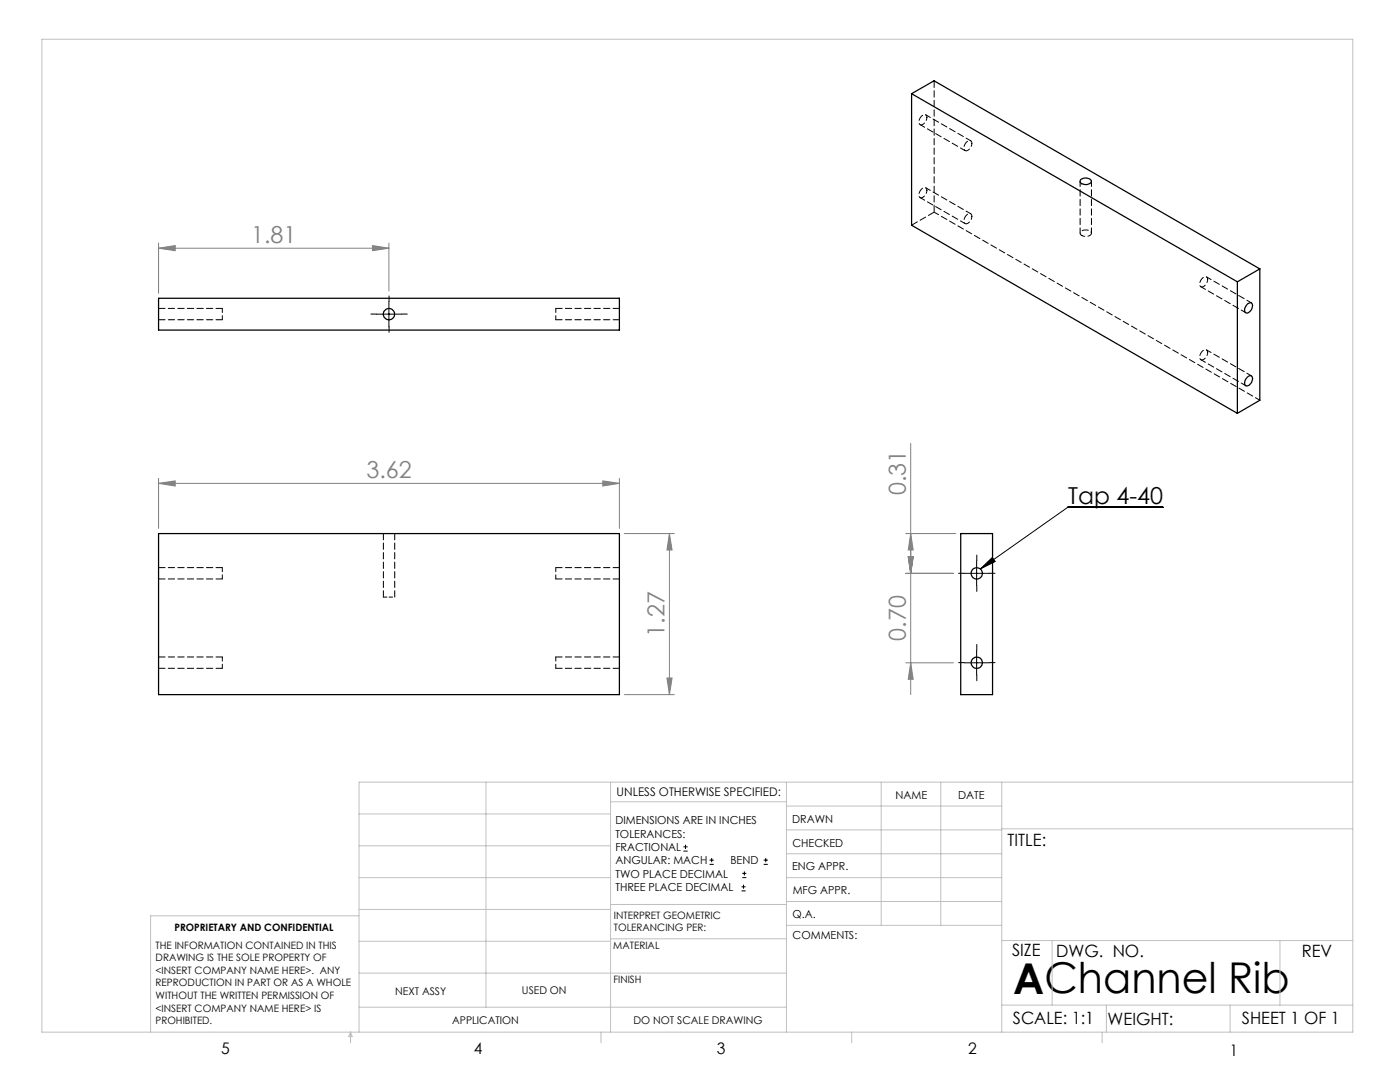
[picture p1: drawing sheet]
<svg xmlns="http://www.w3.org/2000/svg" width="279mm" height="216mm" viewBox="0 0 279 216" stroke-linecap="round" stroke-linejoin="round" font-family="sans-serif">
<g fill="none" stroke="#000" stroke-width=".2">
<path d="M75.1 62.7h5M77.6 60.2v5M192.4 114.4h5M194.9 111.9v5M195.7 113.5l2.3-2.3 .6 .8zM232.1 101.2h-19l-17.4 12.3M192.4 132.3h5M194.9 129.8v4.9M136.4 169.8h.8M136.4 169h.8M136.8 168.6v.8M141.6 172.5h.9"/>
<path d="M141.6 171.6h.9M142 171.2v.8M148 177.8h.8M148 177h.8M148.1 175.1h.8M148.1 174.3h.8M148.4 176.5v.8M148.6 173.9v.8M152.4 172.5h.8M152.4 171.6h.8M152.8 171.2v.8"/>
</g>
<g fill="none" stroke="#808080" stroke-width=".2">
<path d="M31.6 49.5l3.4-.5v1zM31.6 48.5v10M31.6 49.5h46M74.3 49l3.3 .5-3.3 .5zM77.6 48.5v9.6M31.6 96.4l3.4-.4v1zM31.6 95.5v9.9M31.6 96.4h92M120.3 96l3.3 .4-3.3 .6zM123.6 95.5v9.9M181.8 88.5v50.1M124.6 106.5h10"/>
<path d="M133.6 106.5l.5 3.2h-1zM133.6 106.5v32.1M180.8 106.5h9.9M180.8 114.4h9.5M181.3 111.1h.9l-.4 3.3zM181.8 106.5l.4 3.2h-.9zM124.6 138.6h10M133.1 135.3h1l-.5 3.3zM180.8 132.3h9.5M181.8 132.3l.4 3.2h-.9z"/>
</g>
<path d="M75.1 62.7h-1.1M77.6 60.2v-1.2M77.6 65.2v1.1M80.1 62.7h1.2M192.4 114.4h-1.1M194.9 111.9v-1.1M194.9 116.9v1.1M197.4 114.4h1.2M192.4 132.2h-1.1M194.9 129.7v-1.1M194.9 134.7v1.2M197.4 132.2h1.2" fill="none" stroke="#000" stroke-width=".2" stroke-dasharray="15.2 1.3 1.3 1.3"/>
<g fill="none" stroke="#c0c0c0" stroke-width=".2">
<path d="M8.4 7.8h261.6v198.2h-261.6zM97 156.1v44.9M121.8 156.1v49.9M121.8 160h35.2M157 156.1v49.9M175.9 156.1v28.5M187.7 156.1v28.5M199.9 156.1v49.9M270 156.1h-198.4v49.9M71.6 175.1h50.2M71.6 168.8h50.2M71.6 162.4h50.2"/>
<path d="M157 170.4h42.9M157 165.6h42.9M157 160.8h42.9M157 175.1h42.9M157 179.9h42.9M199.9 165.4h70.1M71.6 194.2h85.4M71.6 187.8h50.2M71.6 181.5h50.2M71.6 182.7h-41.5v23.3M121.8 187.3h35.2M121.8 180.5h35.2"/>
<path d="M157 184.6h42.9M199.9 187.7h70.1M210 187.7v12.9M255.4 187.7v12.9M70 206v2.1M70 206l.3 .8h-.7zM71.6 201h85.4M119.9 206v2.1M170 206v2.1M199.9 200.6h70.1M220 206v2.1M220.8 200.6v5.4"/>
<path d="M245.5 200.6v5.4"/>
</g>
<path d="M195.7 113.5l2.3-2.3 .6 .8z" fill="#000"/>
<g fill="#808080">
<path d="M74.3 49l3.3 .5-3.3 .5zM31.6 49.5l3.4-.5v1z"/>
<path d="M31.6 96.4l3.4-.4v1zM120.3 96l3.3 .4-3.3 .6z"/>
<path d="M133.6 106.5l.5 3.2h-1zM133.1 135.3h1l-.5 3.3zM181.8 106.5l.4 3.2h-.9zM181.3 111.1h.9l-.4 3.3zM181.3 111.1h.9l-.4 3.3zM181.8 132.3l.4 3.2h-.9z"/>
</g>
<g fill="none" stroke="#000" stroke-width=".25">
<path d="M181.9 18.7l65 37.5M181.9 18.7l4.5-2.6 65 37.6M181.9 18.7v26.2l65 37.6M215.7 35.9a1.37 1.37 0 0 1 2.1 .3 1.34 1.34 0 0 1-2.3 0zM31.6 59.5h92v6.4h-92zM246.9 56.2v26.3M251.4 53.7l-4.5 2.5M251.4 53.7v26.2l-4.5 2.6M248.8 60.8l.2-.2a.55 .55 0 0 1 .8-.1 .55 .55 0 0 1 .1 .7 1.38 1.38 0 0 1-1.2 1.2 1.13 1.13 0 0 1 .1-1.6zM248.8 75.4a.63 .63 0 0 1 1-.4 .63 .63 0 0 1 .1 1 .99 .99 0 0 1-1.4 .9l-.1-.8zM31.6 106.5h92v32.1h-92zM191.7 106.5h6.4v32.1h-6.4z"/>
<circle cx="77.6" cy="62.7" r="1.12"/>
<circle cx="194.9" cy="114.4" r="1.14"/>
<circle cx="194.9" cy="132.2" r="1.13"/>
</g>
<path d="M185 23.4a.58 .58 0 0 0-.5-.6 .58 .58 0 0 0-.7 .4 1.11 1.11 0 0 0-.1 1.7 1.38 1.38 0 0 0 1.3-1.5M185 38a.58 .58 0 0 0-.5-.6 .58 .58 0 0 0-.7 .4 1.11 1.11 0 0 0-.1 1.6 1.38 1.38 0 0 0 1.3-1.4M194 28.6a.58 .58 0 0 0-.5-.6 .58 .58 0 0 0-.7 .4 1.11 1.11 0 0 0-.1 1.7 1.38 1.38 0 0 0 1.3-1.5M194 43.2a.58 .58 0 0 0-.5-.6 .58 .58 0 0 0-.7 .4 1.11 1.11 0 0 0-.1 1.6 1.38 1.38 0 0 0 1.3-1.4M215.9 47a1.24 1.24 0 0 0 1.9-.6 1.34 1.34 0 0 0-2.2 .2l.3 .4M241 55.8a.58 .58 0 0 0-.5-.6 .58 .58 0 0 0-.6 .4 1.11 1.11 0 0 0-.2 1.6 1.38 1.38 0 0 0 1.3-1.4M241 70.3a.58 .58 0 0 0-.5-.6 .58 .58 0 0 0-.6 .5 1.11 1.11 0 0 0-.2 1.6 1.38 1.38 0 0 0 1.3-1.5M76.5 119.1h1.1M77.6 119.1h1.2" fill="none" stroke="#000" stroke-width=".2" stroke-dasharray="1.3 .6" stroke-dashoffset=".6"/>
<path d="M44.4 61.5v2.3M110.9 61.5v2.3M44.4 113.3v2.2M110.9 113.3v2.2M44.4 131.1v2.3M110.9 131.1v2.3" fill="none" stroke="#000" stroke-width=".2" stroke-dasharray="1.3 .6" stroke-dashoffset=".5"/>
<g fill="none" stroke="#000" stroke-width=".2" stroke-dasharray="1.3 .6">
<path d="M31.7 63.8h12.7M44.4 61.5h-12.7M110.9 63.8h12.7M123.6 61.5h-12.7M31.7 115.5h12.7M44.4 113.3h-12.7M76.5 106.4v12.7M78.8 119.1v-12.7M110.9 115.5h12.7M123.6 113.3h-12.7M31.7 133.4h12.7M44.4 131.1h-12.7"/>
<path d="M110.9 133.4h12.7M123.6 131.1h-12.7"/>
</g>
<path d="M183.6 24.9l9 5.1M183.6 39.4l9 5.2M193.7 28.1l-9-5.2M215.6 36.2v10.3M193.7 42.7l-9-5.2M217.8 46.5v-10.3M239.7 57.2l8.9 5.2M239.7 71.8l8.9 5.2M249.8 60.4l-9-5.1M249.8 75l-9-5.2M251.4 79.9l-65-37.6" fill="none" stroke="#000" stroke-width=".2" stroke-dasharray="1.3 .6" stroke-dashoffset=".2"/>
<path d="M186.4 16.1v26.2M186.4 42.3l-4.5 2.6" fill="none" stroke="#000" stroke-width=".2" stroke-dasharray="1.3 .6" stroke-dashoffset="-.1"/>
<text font-size="8.5" x="202.2" y="198.3">AChannel Rib</text>
<g font-size="4.7" fill="#808080">
<text x="50.1" y="48.5">1.81</text>
<text x="73.1" y="95.4">3.62</text>
<text x="180.8" y="98.8" transform="rotate(-90 180.8 98.8)">0.31</text>
<text x="132.6" y="127" transform="rotate(-90 132.6 127)">1.27</text>
<text x="180.8" y="127.8" transform="rotate(-90 180.8 127.8)">0.70</text>
</g>
<text font-size="4.7" x="213.2" y="100.5">Tap 4-40</text>
<g font-size="3.4">
<text x="201.1" y="168.8">TITLE:</text>
<text x="202" y="190.8">SIZE</text>
<text x="210.8" y="190.9">DWG. NO.</text>
<text x="259.8" y="191">REV</text>
<text x="202.1" y="204.4">SCALE: 1:1</text>
<text x="221" y="204.5">WEIGHT:</text>
<text x="247.8" y="204.4">SHEET 1 OF 1</text>
</g>
<g font-size="3.2">
<text x="44.2" y="210.4">5</text>
<text x="94.6" y="210.3">4</text>
<text x="143.1" y="210.4">3</text>
<text x="193.2" y="210.3">2</text>
<text x="245.4" y="210.6">1</text>
</g>
<text font-size="2.4" x="123.1" y="158.9">UNLESS OTHERWISE SPECIFIED:</text>
<g font-size="2.2">
<text x="178.7" y="159.4">NAME</text>
<text x="191.2" y="159.4">DATE</text>
<text x="122.8" y="164.5">DIMENSIONS ARE IN INCHES</text>
<text x="122.8" y="167.1">TOLERANCES:</text>
<text x="158.1" y="164.2">DRAWN</text>
<text x="122.8" y="169.8">FRACTIONAL</text>
<text x="122.8" y="172.5">ANGULAR: MACH</text>
<text x="145.8" y="172.5">BEND</text>
<text x="158.1" y="173.7">ENG APPR.</text>
<text x="158.2" y="169.1">CHECKED</text>
<text x="122.8" y="175.1">TWO PLACE DECIMAL</text>
<text x="122.8" y="177.8">THREE PLACE DECIMAL</text>
<text x="158.2" y="178.4">MFG APPR.</text>
<text x="158.2" y="183.2">Q.A.</text>
<text x="158.2" y="187.4">COMMENTS:</text>
</g>
<g font-size="2.1">
<text x="78.8" y="198.5">NEXT ASSY</text>
<text x="104.2" y="198.4">USED ON</text>
<text x="90.2" y="204.3">APPLICATION</text>
<text x="126.4" y="204.3">DO NOT SCALE DRAWING</text>
</g>
<g font-size="2">
<text x="34.8" y="185.7">PROPRIETARY AND CONFIDENTIAL</text>
<text x="122.5" y="183.3">INTERPRET GEOMETRIC</text>
<text x="122.5" y="185.9">TOLERANCING PER:</text>
<text x="31.1" y="189.3">THE INFORMATION CONTAINED IN THIS</text>
<text x="31.1" y="191.8">DRAWING IS THE SOLE PROPERTY OF</text>
<text x="122.4" y="189.4">MATERIAL</text>
<text x="31.1" y="194.3">&lt;INSERT COMPANY NAME HERE&gt;. ANY</text>
<text x="31.1" y="196.8">REPRODUCTION IN PART OR AS A WHOLE</text>
<text x="122.4" y="196.2">FINISH</text>
<text x="31.1" y="199.4">WITHOUT THE WRITTEN PERMISSION OF</text>
<text x="31.1" y="201.9">&lt;INSERT COMPANY NAME HERE&gt; IS</text>
<text x="31.1" y="204.4">PROHIBITED.</text>
</g>
</svg>
